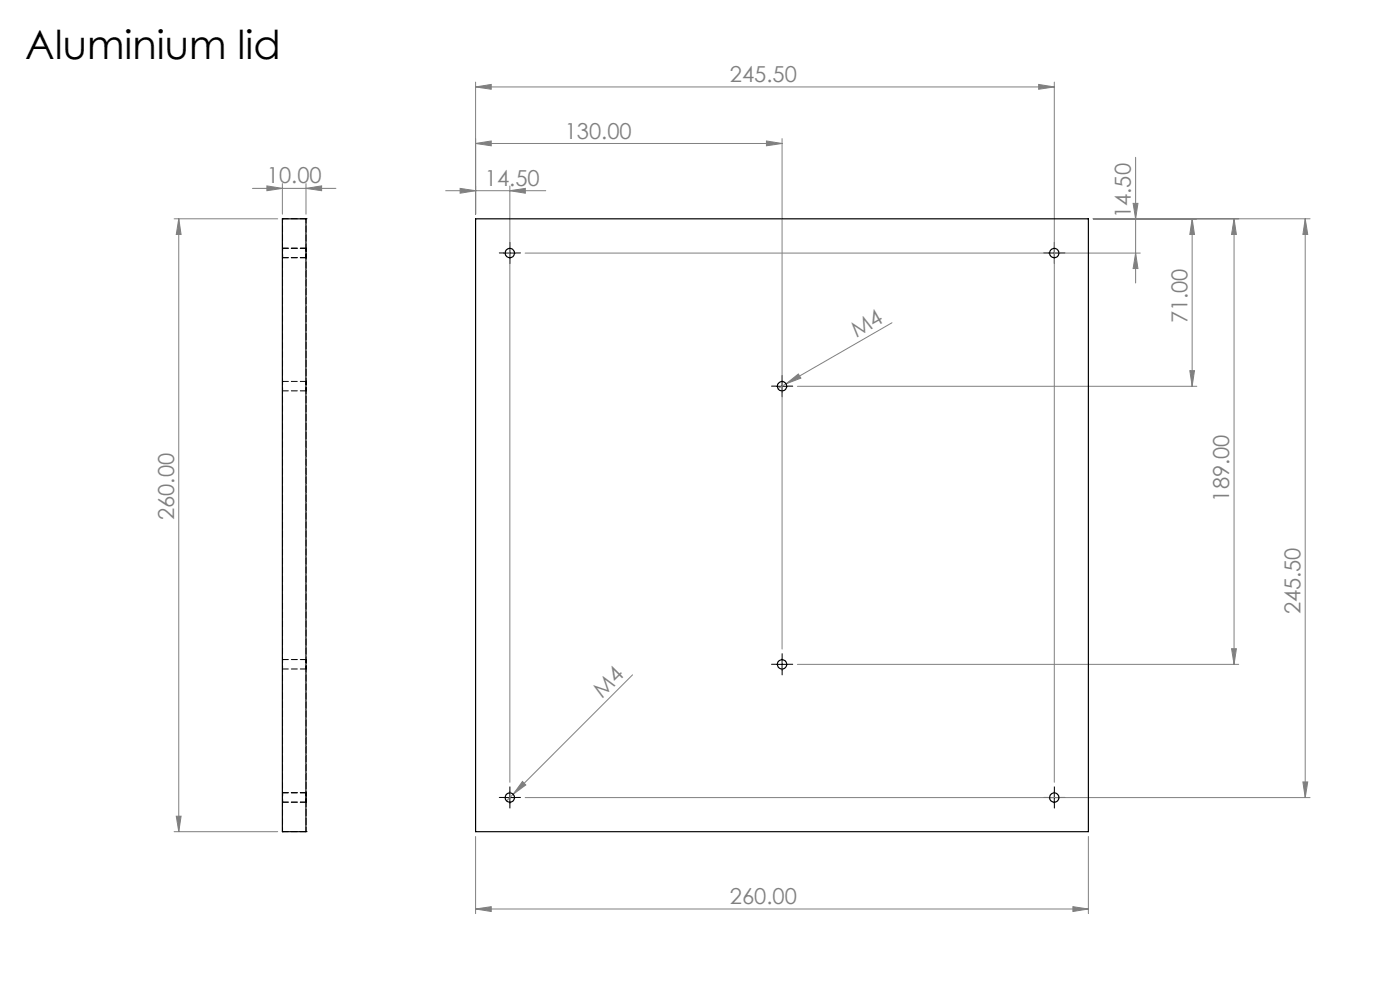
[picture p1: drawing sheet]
<svg xmlns="http://www.w3.org/2000/svg" width="297mm" height="210mm" viewBox="0 0 297 210" stroke-linecap="round" stroke-linejoin="round" font-family="sans-serif">
<g fill="none" stroke="#808080" stroke-width=".21">
<path d="M100.9 18.4l3.3-.5v1zM100.9 17.4v28M100.9 18.4h122.8M220.3 17.9l3.4 .5-3.4 .5zM223.7 17.4v148.5M53.6 40h17.7M56.6 39.4l3.3 .6-3.3 .5zM59.9 38.9v6.5M64.9 40l3.3-.6v1.1zM64.9 38.9v6.5M97.6 40l3.3 .5-3.3 .5zM100.9 30.4l3.3-.5v1z"/>
<path d="M100.9 30.4h65M108.2 39.5v126.4M162.6 29.9l3.3 .5-3.3 .5zM165.9 29.4v108.3M240.9 33.4v26.6M36.9 46.4h22M37.9 46.4v130M37.9 46.4l.5 3.3h-1zM94.5 40.5h21.3M108.2 40.5l3.2-.5v1zM111.4 53.7h130.5M240.4 43.1h1l-.5 3.3z"/>
<path d="M240.9 53.7l.5 3.3h-1zM252.9 46.4l.5 3.3h-1zM252.9 46.4v35.5M261.8 46.4v94.5M261.8 46.4l.5 3.3h-1zM276.9 46.4l.5 3.3h-1zM276.9 46.4v122.8M277.9 46.4h-46M189.2 68.5l-22.4 12.9M252.4 78.6h1l-.5 3.3zM166.8 81.4l2.6-2.1 .5 .9zM166.8 81.4l-1.8 1"/>
<path d="M169.2 81.9h84.7M261.3 137.6h1l-.5 3.3zM134.2 143.1l-26.7 26.8M169.2 140.9h93.6M36.9 176.4h22M37.4 173.1h1l-.5 3.3zM100.9 177.4v16.4M110.8 165.8l.7 .7-2.6 2zM111.4 169.2h166.5M230.9 177.4v16.4M276.4 165.9h1l-.5 3.3zM100.9 192.8l3.3-.5v1z"/>
<path d="M100.9 192.8h130M227.6 192.3l3.3 .5-3.3 .5z"/>
</g>
<g fill="none" stroke="#000" stroke-width=".21" stroke-dasharray="15.2 1.3 1.3 1.3">
<path d="M106.9 53.7h-1M108.2 52.4v-1M108.2 54.9v1M109.4 53.7h1M222.4 53.7h-1M223.7 52.4v-1M223.7 54.9v1M224.9 53.7h1M164.7 81.9h-1M165.9 80.7v-1M165.9 83.2v1M167.2 81.9h1"/>
<path d="M165.9 139.7v-1M164.7 140.9h-1M165.9 142.2v1M167.2 140.9h1M106.9 169.2h-1M108.2 167.9v-1M108.2 170.4v1M109.4 169.2h1M222.4 169.2h-1M223.7 167.9v-1M223.7 170.4v1M224.9 169.2h1"/>
</g>
<path d="M106.9 53.7h2.5M108.2 52.4v2.5M222.4 53.7h2.5M223.7 52.4v2.5M164.6 81.9h2.5M165.9 80.7v2.5M165.9 139.7v2.5M164.6 140.9h2.5M106.9 169.2h2.5M108.2 167.9v2.5M222.4 169.2h2.5M223.7 167.9v2.5" fill="none" stroke="#000" stroke-width=".21"/>
<g fill="#808080">
<path d="M166.8 81.4l2.6-2.1 .5 .9z"/>
<path d="M110.8 165.8l.7 .7-2.6 2z"/>
<path d="M227.6 192.3l3.3 .5-3.3 .5zM100.9 192.8l3.3-.5v1z"/>
<path d="M97.6 40l3.3 .5-3.3 .5zM108.2 40.5l3.2-.5v1zM100.9 30.4l3.3-.5v1zM162.6 29.9l3.3 .5-3.3 .5zM100.9 18.4l3.3-.5v1zM220.3 17.9l3.4 .5-3.4 .5zM56.6 39.4l3.3 .6-3.3 .5zM64.9 40l3.3-.6v1.1z"/>
<path d="M240.9 53.7l.5 3.3h-1zM240.4 43.1h1l-.5 3.3zM37.4 173.1h1l-.5 3.3zM37.9 46.4l.5 3.3h-1z"/>
<path d="M252.9 46.4l.5 3.3h-1zM252.4 78.6h1l-.5 3.3zM261.8 46.4l.5 3.3h-1zM261.3 137.6h1l-.5 3.3zM276.9 46.4l.5 3.3h-1zM276.4 165.9h1l-.5 3.3z"/>
</g>
<g fill="none" stroke="#000" stroke-width=".25">
<path d="M59.9 46.4h5v130h-5zM100.9 46.4h130v130h-130z"/>
<circle cx="108.2" cy="53.7" r="1"/>
<circle cx="223.7" cy="53.7" r="1"/>
<circle cx="165.9" cy="81.9" r="1.01"/>
<circle cx="165.9" cy="140.9" r="1"/>
<circle cx="108.2" cy="169.2" r="1"/>
<circle cx="223.7" cy="169.2" r="1"/>
</g>
<g fill="none" stroke="#000" stroke-width=".21" stroke-dasharray="1.3 .6">
<path d="M59.9 46.4h.1M59.9 46.4h5M59.9 54.7h5M64.9 46.4h.1M64.9 52.7h-5M59.9 82.9h5M64.9 80.9h-5M64.9 139.9h-5M59.9 141.9h5M59.9 176.4h.1M59.9 176.4h5M59.9 170.2h5"/>
<path d="M64.9 176.4h.1M64.9 168.2h-5"/>
</g>
<path d="M59.9 54.7v-2v2M64.9 54.7v-2v2M59.9 80.9v2v-2M64.9 80.9v2v-2M59.9 139.9v2v-2M64.9 139.9v2v-2M59.9 170.2v-2v2M64.9 170.2v-2v2" fill="none" stroke="#000" stroke-width=".21" stroke-dasharray="1.3 .6" stroke-dashoffset=".6"/>
<path d="M59.9 46.4v130M64.9 46.4v130" fill="none" stroke="#000" stroke-width=".21" stroke-dasharray="1.3 .6" stroke-dashoffset=".4"/>
<text font-size="8.5" x="5.4" y="12.6">Aluminium lid</text>
<g font-size="4.7" fill="#808080">
<text x="154.8" y="17.4">245.50</text>
<text x="119.8" y="29.4">130.00</text>
<text x="56.6" y="38.9">10.00</text>
<text x="102.9" y="39.4">14.50</text>
<text x="239.9" y="46.3" transform="rotate(-90 239.9 46.3)">14.50</text>
<text x="181.7" y="71.7" transform="rotate(-30 181.7 71.7)">M4</text>
<text x="251.9" y="68.6" transform="rotate(-90 251.9 68.6)">71.00</text>
<text x="260.8" y="106.4" transform="rotate(-90 260.8 106.4)">189.00</text>
<text x="36.9" y="110.3" transform="rotate(-90 36.9 110.3)">260.00</text>
<text x="275.9" y="130.3" transform="rotate(-90 275.9 130.3)">245.50</text>
<text x="127.7" y="148.2" transform="rotate(-45 127.7 148.2)">M4</text>
<text x="154.8" y="191.8">260.00</text>
</g>
</svg>
